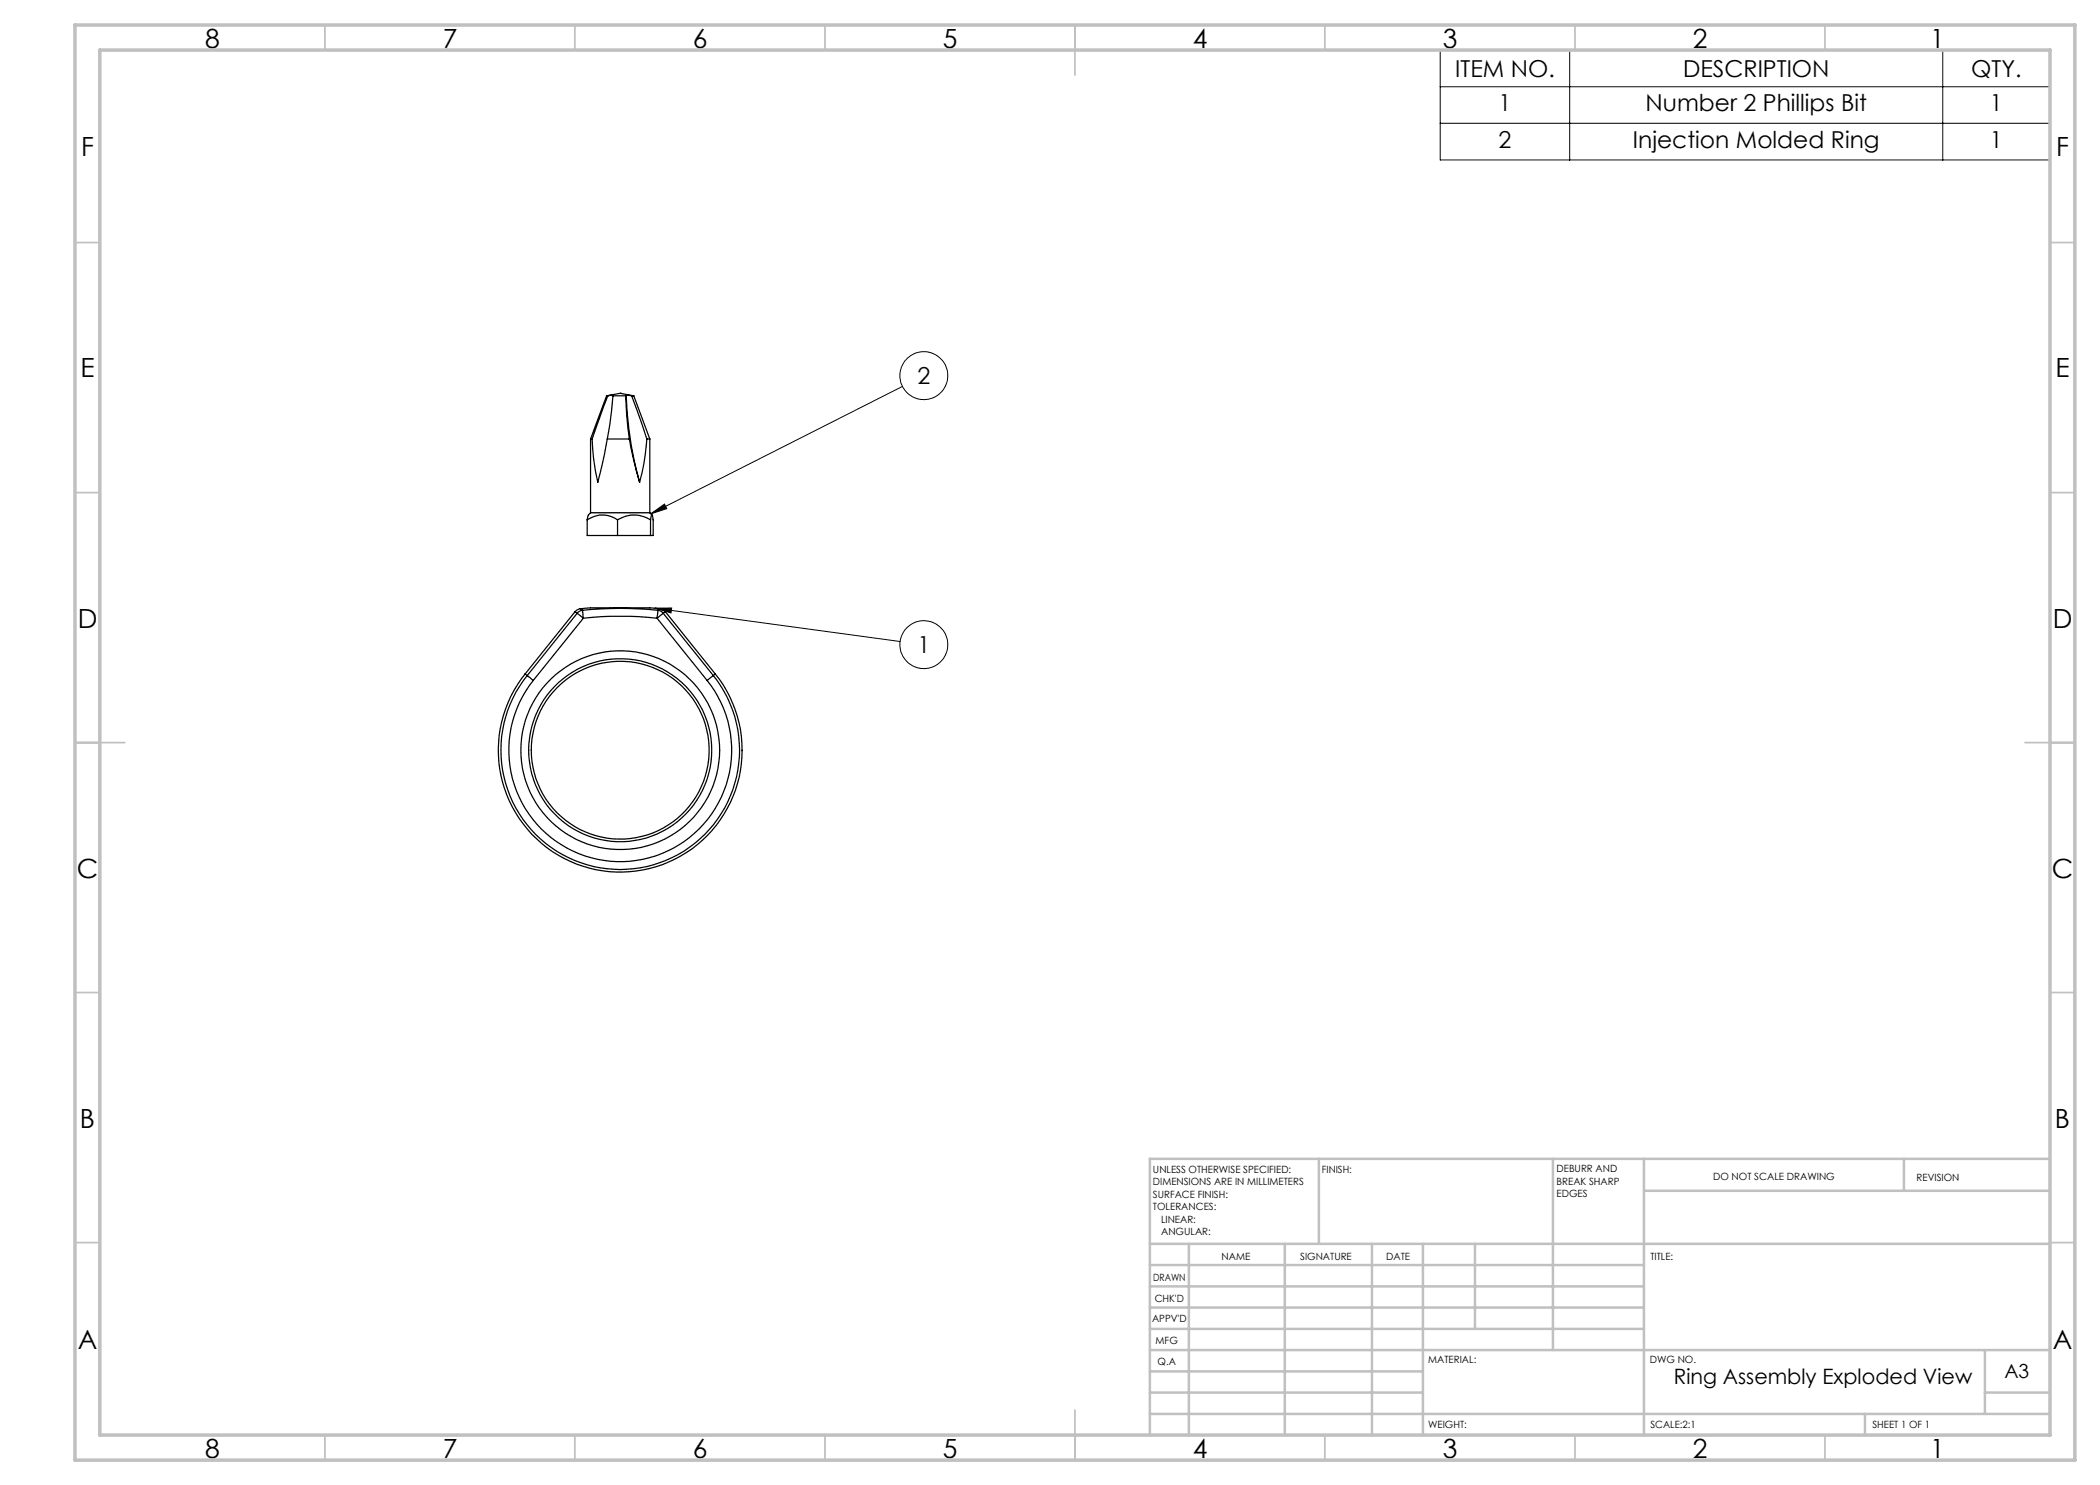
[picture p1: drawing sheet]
<svg xmlns="http://www.w3.org/2000/svg" width="420mm" height="297mm" viewBox="0 0 420 297" stroke-linecap="round" stroke-linejoin="round" font-family="sans-serif">
<g fill="none" stroke="#000" stroke-width=".25">
<path d="M121.3 79.2h.3M121.3 79.2l-3.2 8.6M121.6 79.2l-3.2 8.6M121.6 79.2l1.1-.2-.1 .2M122.6 79.2l-.6 5.8-.5 2.8M122.6 79.2h2.6M124 78.7h.1M124 78.7l2.8 .5M124 78.7l-2.7 .5M125.2 79.2l.2 4.3 .5 4.3M125.2 79a71.4 71.4 0 0 0 2.7 17.4M125.2 79v.2"/>
<path d="M125.2 79l1.1 .2M126.3 79.2l3.1 8.6M126.3 79.2h.5M126.8 79.2l3.2 8.6M118.1 87.8h.3M118.1 87.8v14.7M118.4 87.8a43.1 43.1 0 0 0 1.2 8.6l.9-3.8 1-4.8M121.5 87.8h4.4M125.9 87.8l.7 3.8 1.3 4.8M129.4 87.8l-.1 .9a39.5 39.5 0 0 1-1.4 7.7M129.4 87.8h.6M130 87.8v14.7"/>
<path d="M117.4 104v3.1h13.2v-3.1l-.2-1-.3 1M117.4 104a5.2 5.2 0 0 1 6.1 0M118.1 102.5h11.9M118.1 102.5a1.49 1.49 0 0 0-.7 1.5M123.5 104a6.1 6.1 0 0 1 6.6 0M123.5 104v3.1M130 102.5l.4 .5M130.1 104v3.1M105 134.8a24.4 24.4 0 0 0 2.4 33.1 24.4 24.4 0 0 0 33.2 0 24.4 24.4 0 0 0 2.5-33.1M105 134.8l.4 .3M105.4 135.1l1.2 1M105.4 135.1a23.9 23.9 0 0 0 2.4 32.4 23.9 23.9 0 0 0 32.5 0 23.9 23.9 0 0 0 2.4-32.4"/>
<path d="M106.6 136.1a22.3 22.3 0 0 0 2.3 30.3 22.3 22.3 0 0 0 30.3 0 22.3 22.3 0 0 0 2.2-30.3M115 122.3l.4 .4M115 122.3l-10 12.5M115.4 122.7l1.3 .9M115.4 122.7l-10 12.4M116.1 121.7l-.7 .3-.4 .3M116.1 121.7l2-.1h11.9l2 .1M116.1 121.7l.4 .4M116.5 122.1a73.6 73.6 0 0 1 15.1 0M116.5 122.1l.2 1.5M116.5 122.1l-.6 .1-.5 .5M116.7 123.6a70.2 70.2 0 0 1 14.7 0"/>
<path d="M116.7 123.6l-10.1 12.5M131.4 123.6l10 12.5M131.6 122.1l.6 .1 .4 .5M131.6 122.1l-.2 1.5M132 121.7l.8 .3 .3 .3M132 121.7l-.4 .4M132.6 122.7l-1.2 .9M132.6 122.7l10.1 12.4M133.1 122.3l-.5 .4M133.1 122.3l10 12.5M142.7 135.1l-1.3 1M143.1 134.8l-.4 .3"/>
<circle cx="124" cy="150" r="18.3"/>
<circle cx="124" cy="150" r="17.8"/>
<circle cx="124.1" cy="150" r="19.9"/>
</g>
<g fill="none" stroke="#000" stroke-width=".2">
<path d="M288 10h122v22h-122zM288 17.4h122M313.9 10v22M388.5 10v22M288 24.7h122M180.5 77.3l-50.3 25.5M130.2 102.8l2.7-2 .5 .9zM131 121.6l49 6.7M131 121.6h3.3l-.1 1z"/>
<circle cx="184.8" cy="75.1" r="4.8"/>
<circle cx="184.8" cy="128.9" r="4.8"/>
</g>
<g fill="none" stroke="#c0c0c0" stroke-width=".35">
<path d="M65 5v5M115 5v5M165 5v5M215 5v10M265 5v5M315 5v5M365 5v5M15 48.5h5M410 48.5h5M15 98.5h5M410 98.5h5M15 148.5h10"/>
<path d="M405 148.5h10M15 198.5h5M410 198.5h5M15 248.5h5M410 248.5h5M65 287v5M115 287v5M165 287v5M215 282v10M265 287v5M315 287v5M365 287v5"/>
</g>
<g fill="none" stroke="#c0c0c0" stroke-width=".5">
<path d="M263.8 231.8v17M310.6 231.8v38.2M328.8 231.8v55.2M328.8 238.2h81.2M380.8 231.8v6.4M410 231.8h-180v55.2M230 248.8h180M230 257.3h98.8M230 253h98.8M237.8 248.8v38.2M257 248.8v38.2M274.4 248.8v38.2"/>
<path d="M284.6 248.8v38.2M295 248.8v17M230 265.8h98.8M230 261.5h98.8M230 278.5h54.6M230 274.3h54.6M230 270h180M397 278.5h13M397 270v12.8M230 282.8h180M373 282.8v4.2"/>
</g>
<path d="M15 5h400v287h-400zM20 10h390v277h-390z" fill="none" stroke="#c0c0c0" stroke-width=".7"/>
<path d="M130.2 102.8l2.7-2 .4 .9zM131 121.6h3.3l-.1 1z" fill="#000"/>
<g font-size="5.3">
<text x="41" y="9.5">8</text>
<text x="88.5" y="9.5">7</text>
<text x="138.5" y="9.5">6</text>
<text x="188.5" y="9.5">5</text>
<text x="238.5" y="9.5">4</text>
<text x="288.5" y="9.5">3</text>
<text x="338.5" y="9.5">2</text>
<text x="386" y="9.5">1</text>
<text x="16.2" y="31.2">F</text>
<text x="411.2" y="31.2">F</text>
<text x="16.1" y="75.5">E</text>
<text x="411.1" y="75.5">E</text>
<text x="15.5" y="125.5">D</text>
<text x="410.5" y="125.5">D</text>
<text x="15.4" y="175.5">C</text>
<text x="410.4" y="175.5">C</text>
<text x="16" y="225.5">B</text>
<text x="411" y="225.5">B</text>
<text x="15.5" y="269.7">A</text>
<text x="410.5" y="269.7">A</text>
<text x="41" y="291.5">8</text>
<text x="88.5" y="291.5">7</text>
<text x="138.5" y="291.5">6</text>
<text x="188.5" y="291.5">5</text>
<text x="238.5" y="291.5">4</text>
<text x="288.5" y="291.5">3</text>
<text x="338.5" y="291.5">2</text>
<text x="386" y="291.5">1</text>
</g>
<g font-size="4.7">
<text x="291" y="15.4">ITEM NO.</text>
<text x="336.6" y="15.4">DESCRIPTION</text>
<text x="394.2" y="15.4">QTY.</text>
<text x="299.7" y="22.2">1</text>
<text x="329.1" y="22.2">Number 2 Phillips Bit</text>
<text x="398" y="22.2">1</text>
<text x="299.7" y="29.6">2</text>
<text x="326.6" y="29.6">Injection Molded Ring</text>
<text x="398" y="29.6">1</text>
<text x="183.5" y="76.8">2</text>
<text x="183.5" y="130.6">1</text>
</g>
<text font-size="4.2" x="334.8" y="276.8">Ring Assembly Exploded View</text>
<text font-size="3.9" x="400.9" y="275.5">A3</text>
<g font-size="2">
<text x="230.6" y="234.6">UNLESS OTHERWISE SPECIFIED:</text>
<text x="230.6" y="237.1">DIMENSIONS ARE IN MILLIMETERS</text>
<text x="230.6" y="239.6">SURFACE FINISH:</text>
<text x="264.4" y="234.6">FINISH:</text>
<text x="311.3" y="234.5">DEBURR AND</text>
<text x="311.3" y="237">BREAK SHARP</text>
<text x="311.3" y="239.5">EDGES</text>
<text x="342.6" y="236">DO NOT SCALE DRAWING</text>
<text x="383.3" y="236.2">REVISION</text>
<text x="230.6" y="242.1">TOLERANCES:</text>
<text x="232.2" y="244.6">LINEAR:</text>
<text x="232.2" y="247.1">ANGULAR:</text>
<text x="244.3" y="252">NAME</text>
<text x="260" y="251.9">SIGNATURE</text>
<text x="277.2" y="251.9">DATE</text>
<text x="330.1" y="251.9">TITLE:</text>
<text x="230.6" y="256.1">DRAWN</text>
<text x="230.9" y="260.3">CHK'D</text>
<text x="230.4" y="264.4">APPV'D</text>
<text x="231.1" y="268.8">MFG</text>
<text x="231.5" y="273">Q.A</text>
<text x="285.6" y="272.5">MATERIAL:</text>
<text x="330" y="272.5">DWG NO.</text>
<text x="285.6" y="285.5">WEIGHT:</text>
<text x="330.1" y="285.6">SCALE:2:1</text>
<text x="374.5" y="285.6">SHEET 1 OF 1</text>
</g>
</svg>
